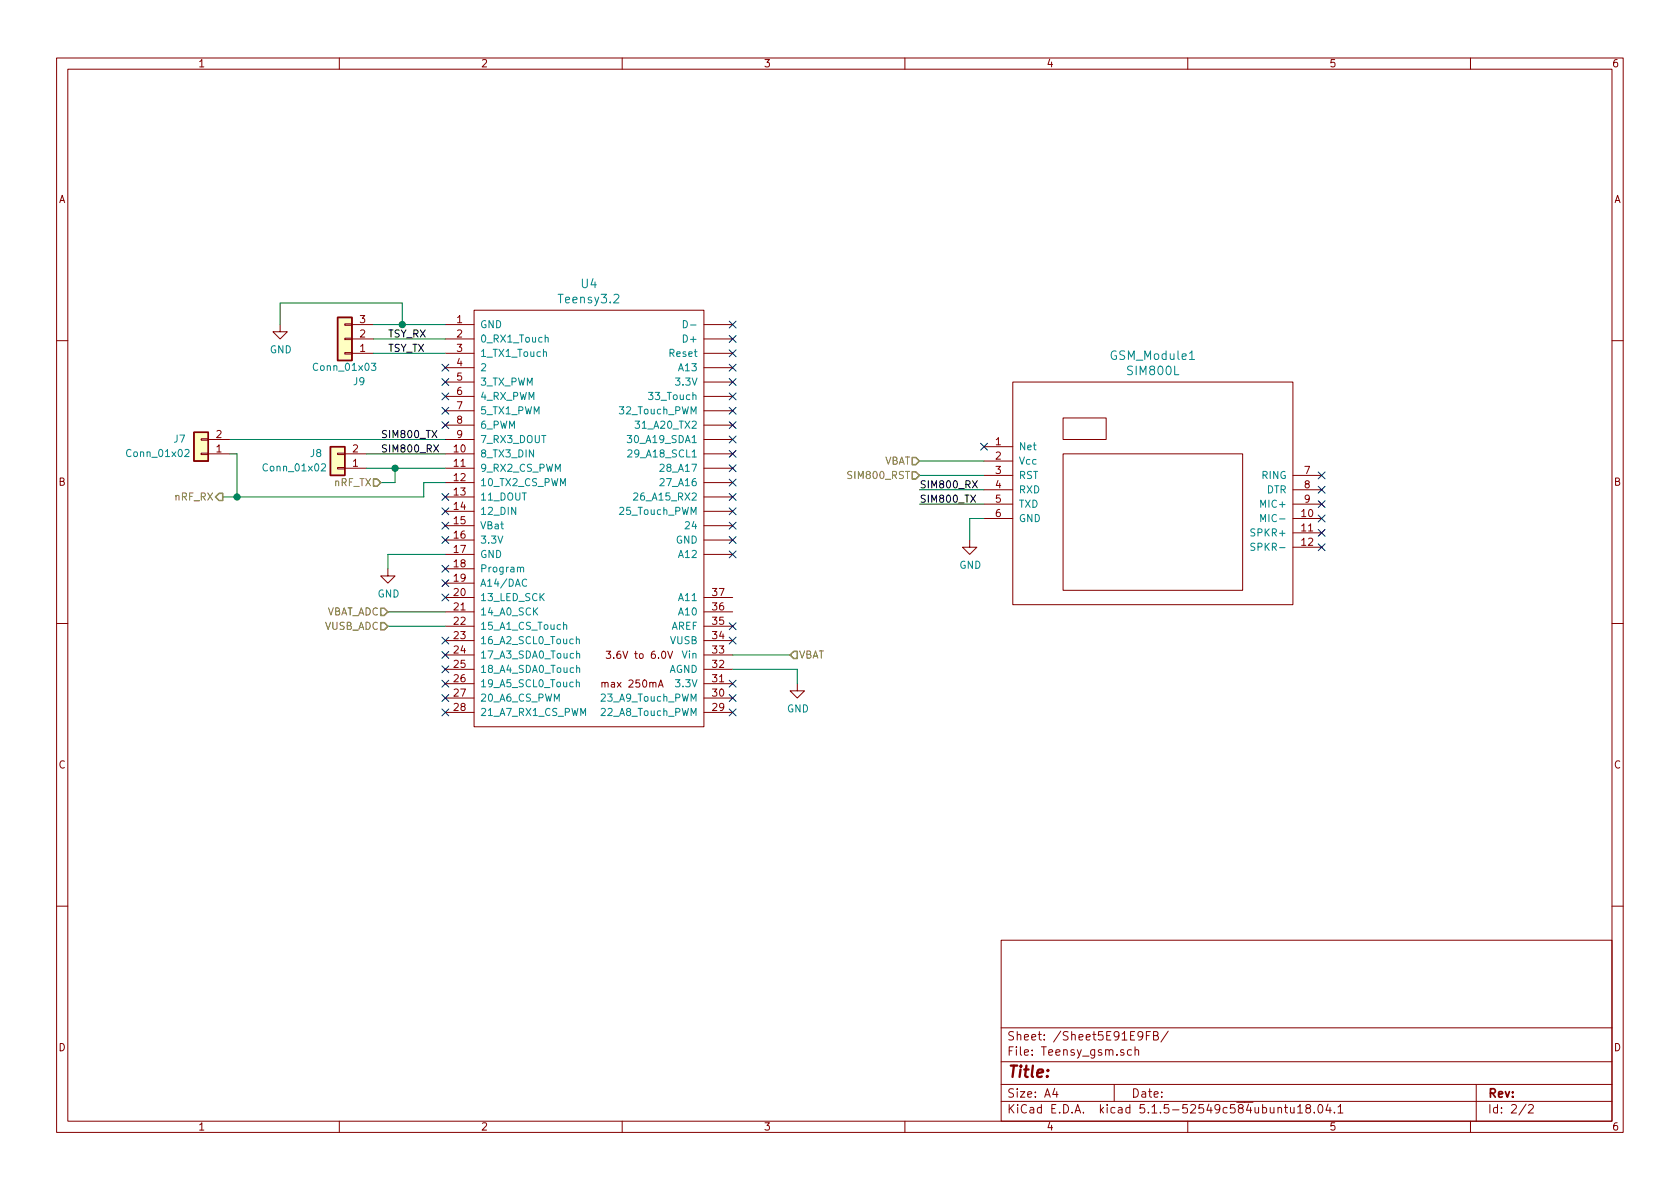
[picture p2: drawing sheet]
EESchema Schematic File Version 4
EELAYER 30 0
EELAYER END
$Descr A4 11693 8268
encoding utf-8
Sheet 2 2
Title ""
Date ""
Rev ""
Comp ""
Comment1 ""
Comment2 ""
Comment3 ""
Comment4 ""
$EndDescr
$Comp
L sense:SIM800L GSM_Module1
U 1 1
P 8000 3350
F 0 "GSM_Module1" H 8025 4237 60  0000 C CNN
F 1 "SIM800L" H 8025 4131 60  0000 C CNN
F 2 "sense_fp:Sim800L_module" H 8000 3350 60  0001 C CNN
F 3 "" H 8000 3350 60  0001 C CNN
	1    8000 3350
	1    0    0    -1  
$EndComp
Text HLabel 5500 4550 2    50   Input ~ 0
VBAT
Wire Wire Line
	5100 4550 5500 4550
Text HLabel 6400 3200 0    50   Input ~ 0
VBAT
Wire Wire Line
	6400 3200 6850 3200
$Comp
L sense:GND #PWR0116
U 1 1
P 6750 3750
F 0 "#PWR0116" H 6750 3500 50  0001 C CNN
F 1 "GND" H 6755 3577 50  0000 C CNN
F 2 "" H 6750 3750 50  0001 C CNN
F 3 "" H 6750 3750 50  0001 C CNN
	1    6750 3750
	1    0    0    -1  
$EndComp
Wire Wire Line
	6750 3750 6750 3600
Wire Wire Line
	6750 3600 6850 3600
$Comp
L sense:GND #PWR0117
U 1 1
P 5550 4750
F 0 "#PWR0117" H 5550 4500 50  0001 C CNN
F 1 "GND" H 5555 4577 50  0000 C CNN
F 2 "" H 5550 4750 50  0001 C CNN
F 3 "" H 5550 4750 50  0001 C CNN
	1    5550 4750
	1    0    0    -1  
$EndComp
Wire Wire Line
	5550 4750 5550 4650
Wire Wire Line
	5550 4650 5100 4650
$Comp
L sense:GND #PWR0118
U 1 1
P 2700 3950
F 0 "#PWR0118" H 2700 3700 50  0001 C CNN
F 1 "GND" H 2705 3777 50  0000 C CNN
F 2 "" H 2700 3950 50  0001 C CNN
F 3 "" H 2700 3950 50  0001 C CNN
	1    2700 3950
	1    0    0    -1  
$EndComp
Wire Wire Line
	2700 3950 2700 3850
Wire Wire Line
	2700 3850 3100 3850
$Comp
L sense:GND #PWR0119
U 1 1
P 1950 2250
F 0 "#PWR0119" H 1950 2000 50  0001 C CNN
F 1 "GND" H 1955 2077 50  0000 C CNN
F 2 "" H 1950 2250 50  0001 C CNN
F 3 "" H 1950 2250 50  0001 C CNN
	1    1950 2250
	1    0    0    -1  
$EndComp
Text HLabel 2650 3350 0    50   Input ~ 0
nRF_TX
Text HLabel 1550 3450 0    50   Output ~ 0
nRF_RX
Wire Wire Line
	2650 3350 2750 3350
Wire Wire Line
	2750 3350 2750 3250
Wire Wire Line
	2750 3250 3100 3250
$Comp
L sense:Conn_01x02 J8
U 1 1
P 2350 3250
F 0 "J8" H 2500 3150 50  0000 C CNN
F 1 "Conn_01x02" H 2650 3250 50  0000 C CNN
F 2 "sense_fp:PinHeader_1x02_P2.54mm_Vertical" H 2350 3250 50  0001 C CNN
F 3 "" H 2350 3250 50  0001 C CNN
	1    2350 3250
	-1   0    0    1   
$EndComp
Wire Wire Line
	2550 3150 3100 3150
Wire Wire Line
	2750 3250 2550 3250
Connection ~ 2750 3250
Wire Wire Line
	3100 3050 1600 3050
$Comp
L sense:Conn_01x02 J7
U 1 1
P 1400 3150
F 0 "J7" H 1550 3050 50  0000 C CNN
F 1 "Conn_01x02" H 1700 3150 50  0000 C CNN
F 2 "sense_fp:PinHeader_1x02_P2.54mm_Vertical" H 1400 3150 50  0001 C CNN
F 3 "" H 1400 3150 50  0001 C CNN
	1    1400 3150
	-1   0    0    1   
$EndComp
Wire Wire Line
	1600 3150 1650 3150
Wire Wire Line
	1650 3150 1650 3450
Wire Wire Line
	1650 3450 2950 3450
Wire Wire Line
	2950 3450 2950 3350
Wire Wire Line
	2950 3350 3100 3350
Wire Wire Line
	1550 3450 1650 3450
Connection ~ 1650 3450
Text Label 2650 3150 0    50   ~ 0
SIM800_RX
Text Label 2650 3050 0    50   ~ 0
SIM800_TX
Wire Wire Line
	6850 3300 6400 3300
Text HLabel 6400 3300 0    50   Input ~ 0
SIM800_RST
Wire Wire Line
	6850 3400 6400 3400
Wire Wire Line
	6850 3500 6400 3500
Text Label 6400 3400 0    50   ~ 0
SIM800_RX
Text Label 6400 3500 0    50   ~ 0
SIM800_TX
NoConn ~ 9200 3300
NoConn ~ 9200 3400
NoConn ~ 6850 3100
NoConn ~ 9200 3500
NoConn ~ 9200 3600
NoConn ~ 9200 3700
NoConn ~ 9200 3800
NoConn ~ 3100 2550
NoConn ~ 3100 2650
NoConn ~ 3100 2750
NoConn ~ 3100 2850
NoConn ~ 3100 2950
NoConn ~ 3100 3450
NoConn ~ 3100 3550
NoConn ~ 3100 3650
NoConn ~ 3100 3750
NoConn ~ 3100 3950
NoConn ~ 3100 4050
NoConn ~ 3100 4150
NoConn ~ 3100 4450
NoConn ~ 3100 4550
NoConn ~ 3100 4650
NoConn ~ 3100 4750
NoConn ~ 3100 4850
NoConn ~ 3100 4950
NoConn ~ 5100 4950
NoConn ~ 5100 4850
NoConn ~ 5100 4750
NoConn ~ 5100 4450
NoConn ~ 5100 4350
NoConn ~ 5100 2250
NoConn ~ 5100 2350
NoConn ~ 5100 2450
NoConn ~ 5100 2550
NoConn ~ 5100 2650
NoConn ~ 5100 2750
NoConn ~ 5100 2850
NoConn ~ 5100 2950
NoConn ~ 5100 3050
NoConn ~ 5100 3150
NoConn ~ 5100 3250
NoConn ~ 5100 3350
NoConn ~ 5100 3450
NoConn ~ 5100 3550
NoConn ~ 5100 3650
NoConn ~ 5100 3750
NoConn ~ 5100 3850
$Comp
L sense:Conn_01x03 J9
U 1 1
P 2400 2350
F 0 "J9" H 2300 2650 50  0000 C CNN
F 1 "Conn_01x03" H 2400 2550 50  0000 C CNN
F 2 "sense_fp:PinHeader_1x03_P2.54mm_Vertical" H 2400 2350 50  0001 C CNN
F 3 "" H 2400 2350 50  0001 C CNN
	1    2400 2350
	-1   0    0    1   
$EndComp
Wire Wire Line
	2600 2250 2800 2250
Wire Wire Line
	2600 2350 3100 2350
$Comp
L sense:Teensy3.2 U4
U 1 1
P 4100 3600
F 0 "U4" H 4100 5237 60  0000 C CNN
F 1 "Teensy3.2" H 4100 5131 60  0000 C CNN
F 2 "sense_fp:Teensy30_31_32_LC" H 4100 2850 60  0001 C CNN
F 3 "" H 4100 2850 60  0000 C CNN
	1    4100 3600
	1    0    0    -1  
$EndComp
Wire Wire Line
	3100 2450 2600 2450
Wire Wire Line
	2800 2250 2800 2100
Wire Wire Line
	2800 2100 1950 2100
Wire Wire Line
	1950 2100 1950 2250
Connection ~ 2800 2250
Wire Wire Line
	2800 2250 3100 2250
Text Label 2700 2350 0    50   ~ 0
TSY_RX
Text Label 2700 2450 0    50   ~ 0
TSY_TX
Wire Wire Line
	3100 4250 2700 4250
Wire Wire Line
	3100 4350 2700 4350
Text HLabel 2700 4250 0    50   Input ~ 0
VBAT_ADC
Text HLabel 2700 4350 0    50   Input ~ 0
VUSB_ADC
$EndSCHEMATC
